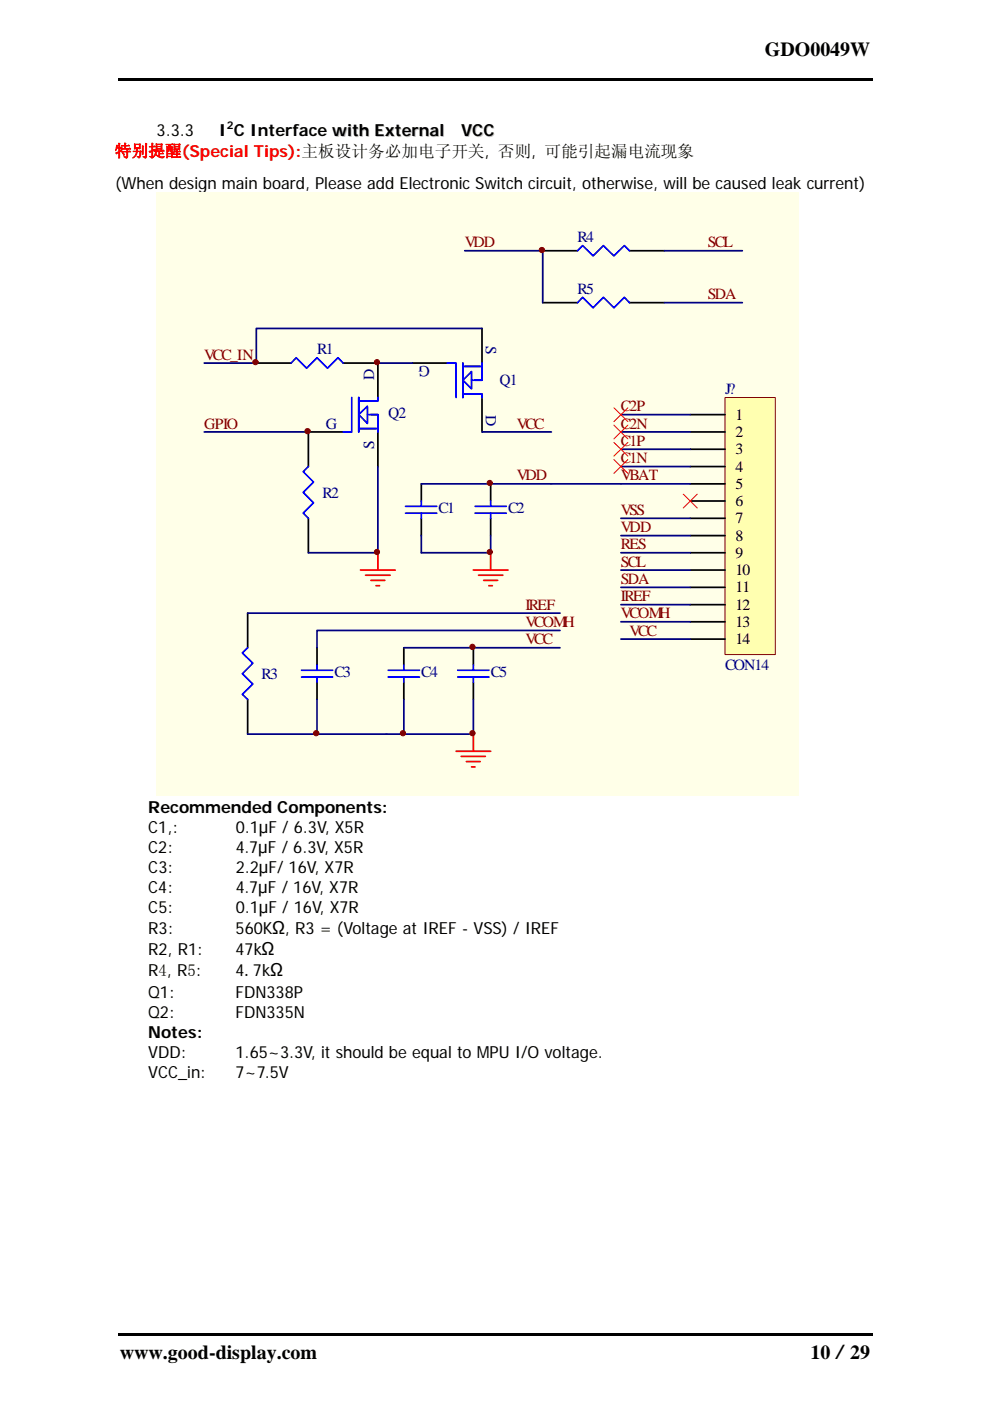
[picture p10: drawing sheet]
<svg xmlns="http://www.w3.org/2000/svg" width="210mm" height="297mm" viewBox="0 0 210 297" stroke-linecap="round" stroke-linejoin="round" font-family="sans-serif">
<path d="M33.2 40.8h136.3v128h-136.3z" fill="#ffffe8"/>
<g fill="none" stroke="#000" stroke-width=".37">
<path d="M54.4 77h7.3M72.8 77h7.4v7.3M87.5 77h7.4M102.2 69.6v7.4M72.8 91.6h-7.4v7.3M80.2 91.6v7.3M102.2 84.3v7.3M65.4 109.9v7.3M89.4 102.6v3.6M89.4 109.9v3.7M104.1 102.6v3.6M104.1 109.9v3.7"/>
<path d="M52.5 130v7.3M67.2 137.3v3.7M85.7 137.3v3.7M100.4 137.3v3.7M52.5 148.3v7.3M67.2 144.6v3.7M85.7 144.6v3.7M100.4 144.6v3.7"/>
</g>
<g fill="none" stroke="#00f" stroke-width=".37">
<path d="M61.7 77l1.1-1.2 2.3 2.3 2.1-2.3 2.3 2.3 2.2-2.3 1.1 1.2M94.9 77h1.8v7.3M98.2 77v7.3M98.2 77.7h4M100 78.8v3.6l-1.8-1.8zM65.4 98.9l-1.1 1.1 2.2 2.2-2.2 2.2 2.2 2.2-2.2 2.2 1.1 1.1M74.6 84.3v7.3h-1.8M76.1 85h4.1v-.7v.7h-3.8M76.1 87.9l1.8-1.8v3.7zM76.1 84.3v7.3M76.1 90.9h4.1M77.9 87.9h2.3v3.7v-3.7h-1.5"/>
<path d="M98.2 83.5h4v.8v-.8h-3.6M100 80.6h2.2v-3.6v3.6h-1.4M86 108.8h6.6M86 107.4h6.6M89.4 106.2v1.2M89.4 108.8v1.1M100.8 108.8h6.6M100.8 107.4h6.6M104.1 106.2v1.2M104.1 108.8v1.1M52.5 137.3l-1.1 1.1 2.2 2.2-2.2 2.2 2.2 2.2-2.2 2.2 1.1 1.1M64 143.5h6.6"/>
<path d="M64 142.1h6.6M67.2 141v1.1M67.2 143.5v1.1M82.3 143.5h6.7M82.3 142.1h6.7M85.7 141v1.1M85.7 143.5v1.1M97.1 143.5h6.6M97.1 142.1h6.6M100.4 141v1.1M100.4 143.5v1.1"/>
</g>
<g fill="none" stroke="#f00" stroke-width=".37">
<path d="M80.2 117.2v3.7M104.1 117.2v3.7M76.4 120.9h7.4M77.5 122h5.2M78.7 123h2.9M79.8 124.2h.7M100.4 120.9h7.3M101.5 122h5.1M102.6 123h3M103.7 124.2h.7M96.7 159.3h7.4M100.4 155.6v3.7"/>
<path d="M97.8 160.4h5.1M98.9 161.5h2.9M100 162.6h.8"/>
</g>
<g fill="none" stroke="#000080" stroke-width=".37">
<path d="M80.2 77h7.3M102.2 69.6h-47.8v7.4h-11.1M43.3 91.6h22.1M80.2 98.9v18.3h-14.8M102.2 91.6h14.7M89.4 102.6h27.5M104.1 113.6v3.6h-14.7v-3.6M52.5 130h66.3M85.7 137.3h33.1M118.8 133.7h-51.6v3.6M67.2 148.3v7.3M85.7 148.3v7.3"/>
<path d="M100.4 148.3v7.3h-47.9"/>
</g>
<g fill="#800000" stroke="#800000" stroke-width=".21">
<circle cx="103.9" cy="102.4" r=".54"/>
<circle cx="103.9" cy="117" r=".54"/>
<circle cx="100.2" cy="137.2" r=".56"/>
<circle cx="100.2" cy="155.5" r=".55"/>
<circle cx="67.1" cy="155.5" r=".56"/>
<circle cx="85.5" cy="155.5" r=".54"/>
<circle cx="54.2" cy="76.8" r=".56"/>
<circle cx="80" cy="117" r=".55"/>
</g>
<path d="M153.8 84.3h10.6v54.5h-10.6z" fill-rule="evenodd" fill="#ffffb0" stroke="#800000" stroke-width=".21"/>
<g fill="none" stroke="#000" stroke-width=".37">
<path d="M115.1 53.2h7.4M133.5 53.2h7.4M115.1 64.2h7.4M133.5 64.2h7.4M146.4 87.9h7.4M146.4 91.6h7.4M146.4 95.2h7.4M146.4 98.9h7.4M146.4 102.6h7.4M146.4 106.2h7.4M146.4 109.9h7.4M146.4 113.6h7.4"/>
<path d="M146.4 117.2h7.4M146.4 120.9h7.4M146.4 124.5h7.4M146.4 128.2h7.4M146.4 131.8h7.4M146.4 135.5h7.4"/>
</g>
<g fill="none" stroke="#000080" stroke-width=".37">
<path d="M98.6 53.2h16.5v11M140.9 53.2h16.5M140.9 64.2h16.5M131.7 87.9h14.7M131.7 91.6h14.7M131.7 95.2h14.7M131.7 98.9h14.7M116.9 102.6h29.5M131.7 109.9h14.7M131.7 113.6h14.7M131.7 117.2h14.7M131.7 120.9h14.7"/>
<path d="M131.7 124.5h14.7M131.7 128.2h14.7M131.7 131.8h14.7M131.7 135.5h14.7"/>
</g>
<path d="M130.2 86.5l3 2.9M130.2 90.1l3 3M130.2 93.8l3 2.9M130.2 97.4l3 3M133.2 86.5l-3 2.9M133.2 90.1l-3 3M133.2 93.8l-3 2.9M133.2 97.4l-3 3M144.9 104.8l3 2.9M147.9 104.8l-3 2.9" fill="none" stroke="#f00" stroke-width=".21"/>
<g fill="#800000" stroke="#800000" stroke-width=".21">
<circle cx="65.2" cy="91.4" r=".56"/>
<circle cx="80" cy="76.8" r=".55"/>
<circle cx="114.9" cy="53" r=".56"/>
</g>
<path d="M122.5 53.2l1.1-1.1 2.2 2.2 2.2-2.2 2.2 2.2 2.2-2.2 1.1 1.1M122.5 64.2l1.1-1.2 2.2 2.3 2.2-2.3 2.2 2.3 2.2-2.3 1.1 1.2" fill="none" stroke="#00f" stroke-width=".37"/>
<path d="M25.1 16.6h160.2v.5h-160.2zM25.1 282.8h160.2v.5h-160.2z" fill="#000"/>
<g font-size="4.2">
<text x="162.2" y="11.8">GDO0049W</text>
<text x="25.4" y="288.1">www.good-display.com</text>
<text x="171.9" y="288.1">10／29</text>
</g>
<g font-size="3.5">
<text x="33.2" y="28.9">3.3.3</text>
<text x="46.4" y="28.9">I C Interface with External</text>
<text x="24.4" y="40">(When design main board, Please add Electronic Switch circuit, otherwise, will be caused leak current)</text>
<text x="31.5" y="172.3">Recommended Components:</text>
<text x="31.5" y="176.6">C1,:</text>
<text x="50" y="176.6">0.1μF / 6.3V, X5R</text>
<text x="31.5" y="185.1">C3:</text>
<text x="31.5" y="180.8">C2:</text>
<text x="50" y="180.8">4.7μF / 6.3V, X5R</text>
<text x="50" y="185.1">2.2μF/ 16V, X7R</text>
<text x="31.5" y="189.3">C4:</text>
<text x="50" y="189.3">4.7μF / 16V, X7R</text>
<text x="31.5" y="193.6">C5:</text>
<text x="50" y="193.6">0.1μF / 16V, X7R</text>
<text x="31.4" y="202.5">R2, R1:</text>
<text x="31.5" y="198">R3:</text>
<text x="50" y="202.5">47kΩ</text>
<text x="50" y="198">560KΩ, R3 = (Voltage at IREF - VSS) / IREF</text>
<text x="31.4" y="207">R4, R5:</text>
<text x="50" y="207">4.7kΩ</text>
<text x="31.4" y="211.5">Q1:</text>
<text x="31.4" y="215.8">Q2:</text>
<text x="50" y="215.8">FDN335N</text>
<text x="50" y="211.5">FDN338P</text>
<text x="31.4" y="220">Notes:</text>
<text x="31.4" y="224.3">VDD:</text>
<text x="50" y="224.3">1.65~3.3V, it should be equal to MPU I/O voltage.</text>
<text x="31.4" y="228.6">VCC_in:</text>
<text x="50" y="228.6">7~7.5V</text>
</g>
<text font-size="3.5" fill="#c0c0c0" x="97.9" y="29.1">VCC</text>
<text font-size="3.5" fill="#f00" x="24.4" y="33.2">特别提醒(Special Tips):主板设计务必加电子开关, 否则, 可能引起漏电流现象</text>
<g font-size="3.3" fill="#800000">
<text x="98.6" y="52.4">VDD</text>
<text x="150.1" y="52.4">SCL</text>
<text x="150.1" y="63.4">SDA</text>
<text x="43.3" y="76.2">VCC_IN</text>
<text x="131.7" y="87.2">C2P</text>
<text x="43.3" y="90.9">GPIO</text>
<text x="109.6" y="90.9">VCC</text>
<text x="131.7" y="90.9">C2N</text>
<text x="131.7" y="94.5">C1P</text>
<text x="109.6" y="101.8">VDD</text>
<text x="131.7" y="98.2">C1N</text>
<text x="131.7" y="101.8">VBAT</text>
<text x="131.7" y="112.8">VDD</text>
<text x="131.7" y="109.2">VSS</text>
<text x="131.7" y="116.5">RES</text>
<text x="131.7" y="120.2">SCL</text>
<text x="131.7" y="123.8">SDA</text>
<text x="111.5" y="129.3">IREF</text>
<text x="131.7" y="127.5">IREF</text>
<text x="131.7" y="131.1">VCOMH</text>
<text x="111.5" y="132.9">VCOMH</text>
<text x="111.5" y="136.6">VCC</text>
<text x="133.5" y="134.8">VCC</text>
</g>
<g font-size="3.3" fill="#000080">
<text x="122.5" y="51.3">R4</text>
<text x="122.5" y="62.3">R5</text>
<text x="67.3" y="75.1">R1</text>
<text x="91.2" y="77.7" transform="rotate(-180 91.2 77.7)">G</text>
<text x="103" y="73.3" transform="rotate(90 103 73.3)">S</text>
<text x="79.4" y="80.6" transform="rotate(-90 79.4 80.6)">D</text>
<text x="105.9" y="81.7">Q1</text>
<text x="153.8" y="83.6">J?</text>
<text x="82.3" y="88.7">Q2</text>
<text x="103" y="87.9" transform="rotate(90 103 87.9)">D</text>
<text x="69.1" y="90.9">G</text>
<text x="79.4" y="95.3" transform="rotate(-90 79.4 95.3)">S</text>
<text x="68.4" y="105.5">R2</text>
<text x="93" y="108.8">C1</text>
<text x="107.7" y="108.8">C2</text>
<text x="55.5" y="143.9">R3</text>
<text x="70.9" y="143.6">C3</text>
<text x="89.4" y="143.6">C4</text>
<text x="104.1" y="143.6">C5</text>
<text x="153.8" y="142.1">CON14</text>
</g>
<g font-size="3.3">
<text x="156" y="89">1</text>
<text x="156" y="92.7">2</text>
<text x="156" y="96.3">3</text>
<text x="156" y="100">4</text>
<text x="156" y="103.7">5</text>
<text x="156" y="107.3">6</text>
<text x="156" y="111">7</text>
<text x="156" y="114.7">8</text>
<text x="156" y="118.3">9</text>
<text x="156" y="122">10</text>
<text x="156" y="125.6">11</text>
<text x="156" y="129.3">12</text>
<text x="156" y="133">13</text>
<text x="156" y="136.6">14</text>
</g>
<text font-size="2.3" x="48.1" y="27.3">2</text>
</svg>
